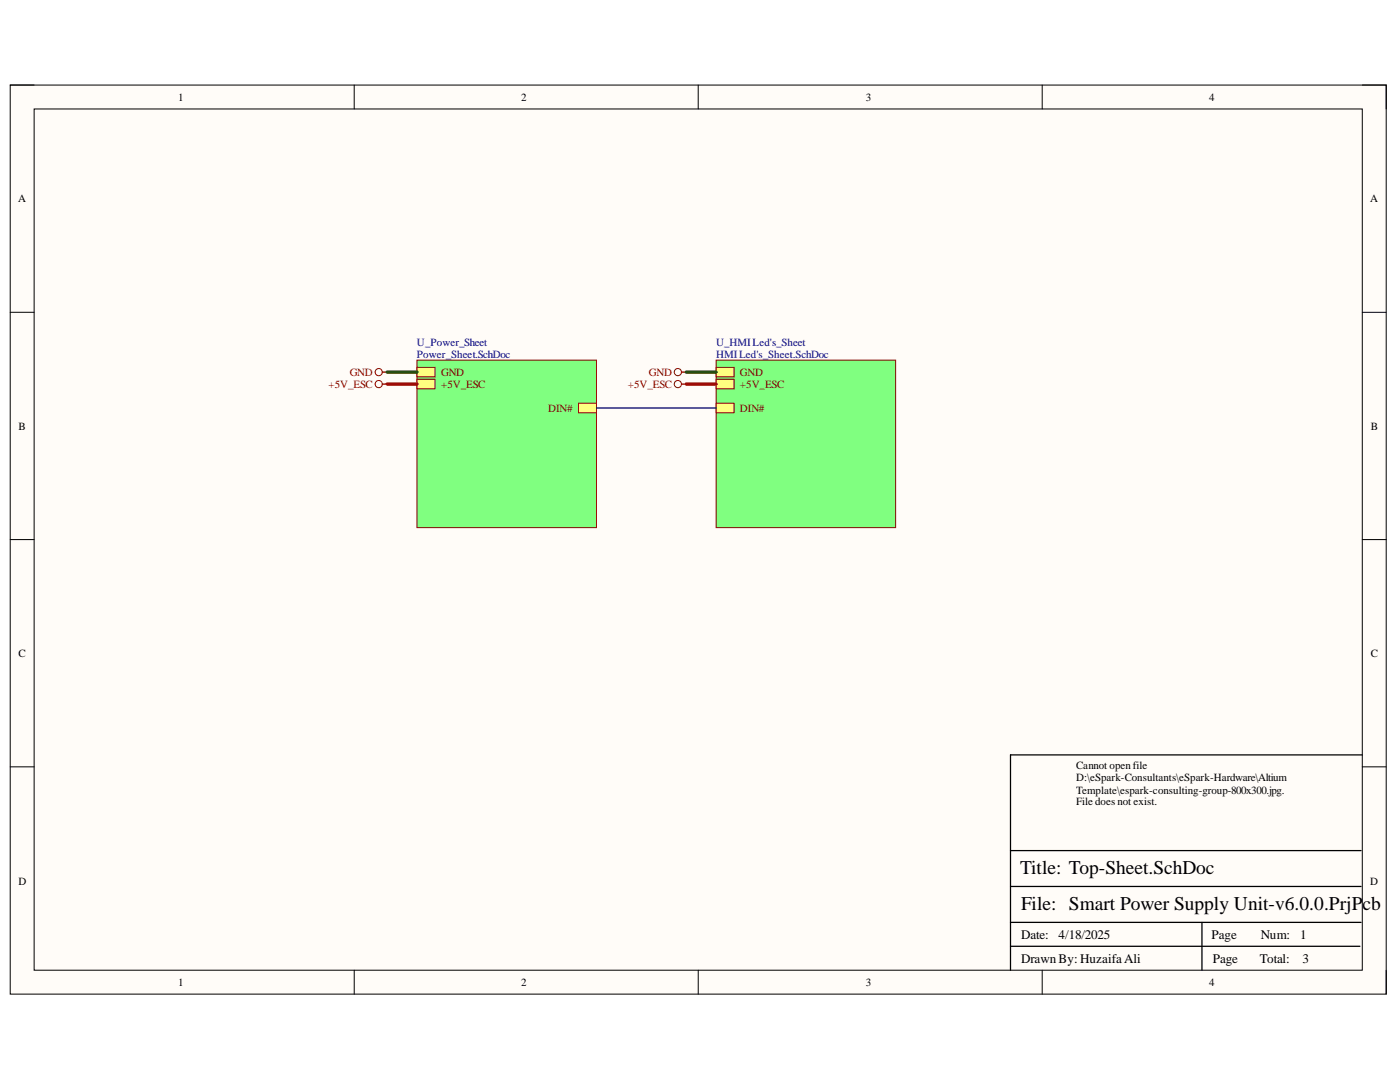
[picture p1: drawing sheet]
<svg xmlns="http://www.w3.org/2000/svg" width="279mm" height="216mm" viewBox="0 0 279 216" stroke-linecap="round" stroke-linejoin="round" font-family="sans-serif">
<path d="M2 17h274.6v181.4h-274.6z" fill-rule="evenodd" fill="#fffcf8"/>
<path d="M2 17h274.6v181.4h-274.6z" fill="none" stroke="#000" stroke-width=".2"/>
<path d="M6.8 21.7h265.1v171.9h-265.1z" fill-rule="evenodd" fill="#fffcf8"/>
<g fill="none" stroke="#000" stroke-width=".2">
<path d="M2 17h4.8M70.7 17v4.7M139.3 17v4.7M208 17v4.7M271.9 17h4.7v4.7M6.8 21.7h265.1v171.9h-265.1zM2 62.3h4.8M271.9 62.3h4.7M2 107.7h4.8M271.9 107.7h4.7M2 153h4.8M271.9 153h4.7"/>
<path d="M70.7 193.6v4.8M139.3 193.6v4.8M208 193.6v4.8M276.6 193.6v4.8"/>
</g>
<path d="M271.9 150.6h-70.2v43M201.7 176.9h69.9M201.7 169.7h69.9M201.7 188.8h69.7M201.7 184.1h69.9M239.9 184.1v9.5" fill="none" stroke="#000" stroke-width=".25"/>
<path d="M83.2 71.9h35.8v33.4h-35.8z" fill-rule="evenodd" fill="#80ff80"/>
<path d="M83.2 71.9h35.8v33.4h-35.8z" fill="none" stroke="#800000" stroke-width=".2"/>
<path d="M83.2 73.3h3.6v1.9h-3.6z" fill-rule="evenodd" fill="#ffff80"/>
<path d="M83.2 73.3h3.6v1.9h-3.6z" fill="none" stroke="#800000" stroke-width=".2"/>
<path d="M83.2 75.7h3.6v1.9h-3.6z" fill-rule="evenodd" fill="#ffff80"/>
<path d="M83.2 75.7h3.6v1.9h-3.6z" fill="none" stroke="#800000" stroke-width=".2"/>
<path d="M115.5 80.5h3.5v1.9h-3.5z" fill-rule="evenodd" fill="#ffff80"/>
<path d="M115.5 80.5h3.5v1.9h-3.5z" fill="none" stroke="#800000" stroke-width=".2"/>
<path d="M142.9 71.9h35.8v33.4h-35.8z" fill-rule="evenodd" fill="#80ff80"/>
<path d="M142.9 71.9h35.8v33.4h-35.8z" fill="none" stroke="#800000" stroke-width=".2"/>
<path d="M142.9 73.3h3.6v1.9h-3.6z" fill-rule="evenodd" fill="#ffff80"/>
<path d="M142.9 73.3h3.6v1.9h-3.6z" fill="none" stroke="#800000" stroke-width=".2"/>
<path d="M142.9 75.7h3.6v1.9h-3.6z" fill-rule="evenodd" fill="#ffff80"/>
<path d="M142.9 75.7h3.6v1.9h-3.6z" fill="none" stroke="#800000" stroke-width=".2"/>
<path d="M142.9 80.5h3.6v1.9h-3.6z" fill-rule="evenodd" fill="#ffff80"/>
<g fill="none" stroke="#800000" stroke-width=".2">
<path d="M142.9 80.5h3.6v1.9h-3.6z"/>
<circle cx="75.6" cy="74.3" r=".72"/>
<circle cx="75.6" cy="76.6" r=".72"/>
<circle cx="135.3" cy="74.3" r=".72"/>
<circle cx="135.3" cy="76.6" r=".72"/>
</g>
<path d="M76.3 74.3h1M76.3 76.6h1M136 74.3h1M136 76.6h1" fill="none" stroke="#800000" stroke-width=".25"/>
<path d="M77.3 74.3h5.9M137 74.3h5.9" fill="none" stroke="#274e13" stroke-width=".68"/>
<path d="M77.3 76.6h5.9M137 76.6h5.9" fill="none" stroke="#f00" stroke-width=".68"/>
<path d="M119 81.4h23.9" fill="none" stroke="#000072" stroke-width=".25"/>
<g font-size="3.9">
<text x="203.6" y="174.4">Title: Top-Sheet.SchDoc</text>
<text x="203.8" y="181.6">File: Smart Power Supply Unit-v6.0.0.PrjPcb</text>
</g>
<g font-size="2.6">
<text x="203.8" y="187.3">Date:</text>
<text x="211.2" y="187.3">4/18/2025</text>
<text x="241.8" y="187.3">Page</text>
<text x="251.6" y="187.3">Num:</text>
<text x="259.5" y="187.3">1</text>
<text x="203.8" y="192.1">Drawn By: HuzaifaAli</text>
<text x="242.1" y="192.1">Page</text>
<text x="251.4" y="192.1">Total:</text>
<text x="260" y="192.1">3</text>
</g>
<g font-size="2.2">
<text x="35.6" y="20.1">1</text>
<text x="104" y="20.1">2</text>
<text x="172.8" y="20.1">3</text>
<text x="241.3" y="20.1">4</text>
<text x="3.6" y="40.4">A</text>
<text x="273.5" y="40.4">A</text>
<text x="3.7" y="85.7">B</text>
<text x="273.6" y="85.7">B</text>
<text x="3.7" y="131.1">C</text>
<text x="273.6" y="131.1">C</text>
<text x="214.8" y="153.5">Cannot openfile</text>
<text x="214.8" y="155.9">D:\eSpark-Consultants\eSpark-Hardware\Altium</text>
<text x="214.8" y="158.3">Template\espark-consulting-group-800x300.jpg.</text>
<text x="214.8" y="160.7">File does not exist.</text>
<text x="3.7" y="176.5">D</text>
<text x="273.5" y="176.5">D</text>
<text x="35.6" y="196.8">1</text>
<text x="104" y="196.8">2</text>
<text x="172.8" y="196.8">3</text>
<text x="241.3" y="196.8">4</text>
</g>
<g font-size="2.2" fill="#000080">
<text x="83.2" y="69.1">U_Power_Sheet</text>
<text x="83.2" y="71.4">Power_Sheet.SchDoc</text>
<text x="142.9" y="69.1">U_HMILed's_Sheet</text>
<text x="142.9" y="71.4">HMILed's_Sheet.SchDoc</text>
</g>
<g font-size="2.2" fill="#800000">
<text x="65.6" y="77.4">+5V_ESC</text>
<text x="69.8" y="75">GND</text>
<text x="88" y="75">GND</text>
<text x="88" y="77.4">+5V_ESC</text>
<text x="125.3" y="77.4">+5V_ESC</text>
<text x="129.5" y="75">GND</text>
<text x="147.7" y="75">GND</text>
<text x="147.7" y="77.4">+5V_ESC</text>
<text x="109.4" y="82.2">DIN#</text>
<text x="147.7" y="82.2">DIN#</text>
</g>
</svg>
